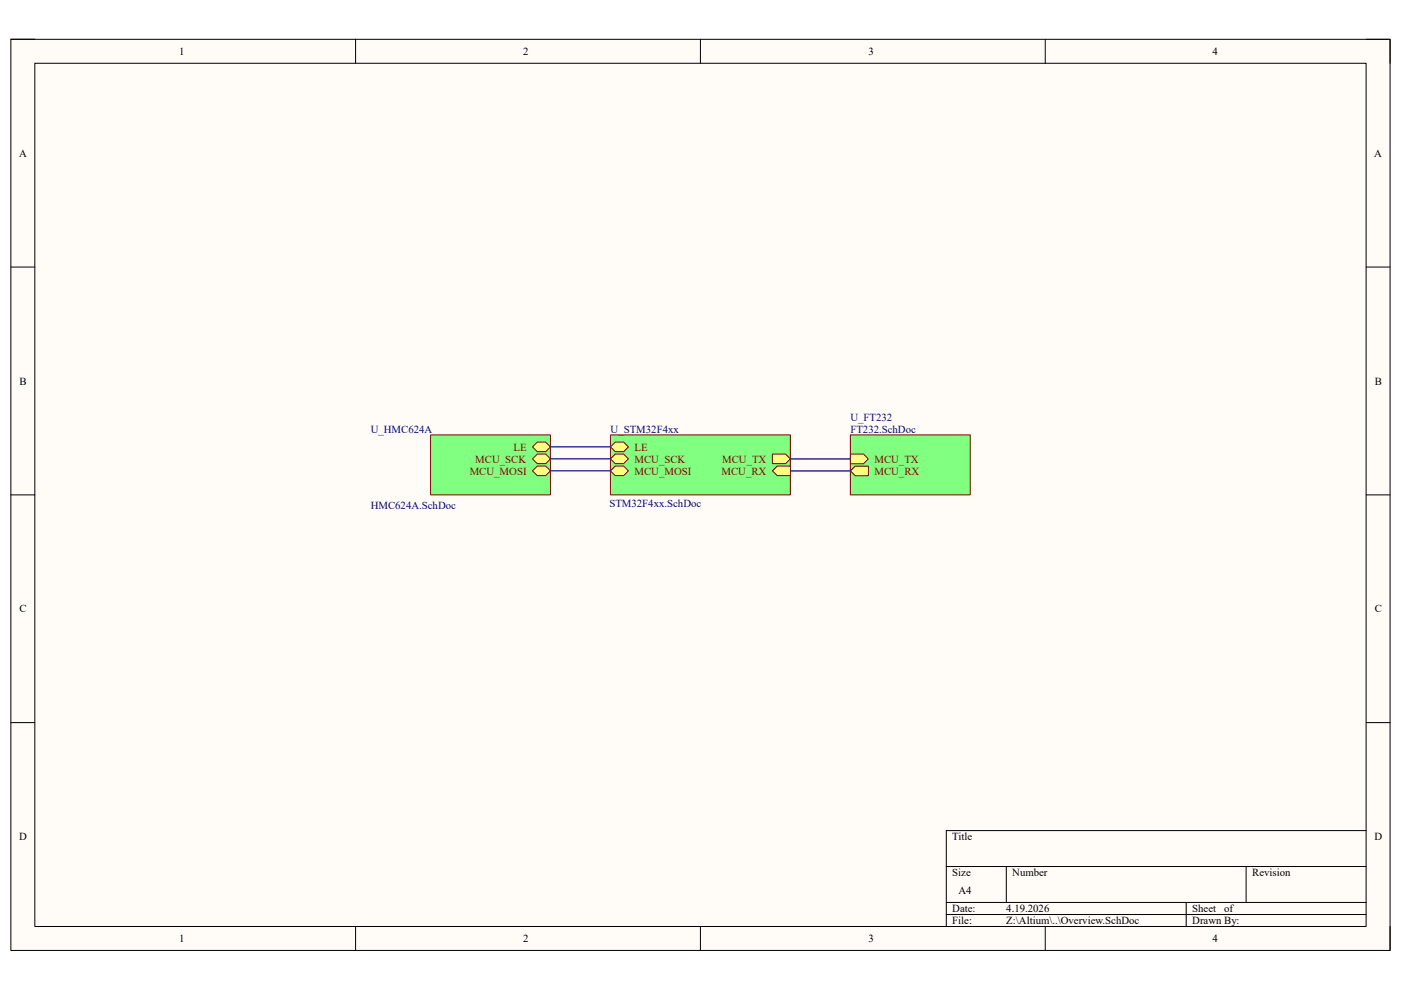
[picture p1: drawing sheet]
<svg xmlns="http://www.w3.org/2000/svg" width="297mm" height="210mm" viewBox="0 0 297 210" stroke-linecap="round" stroke-linejoin="round" font-family="sans-serif">
<path d="M2.3 8.3h292.4v193.3h-292.4z" fill="#fffcf8"/>
<path d="M2.3 8.3h292.4v193.3h-292.4z" fill="none" stroke="#000" stroke-width=".21"/>
<path d="M7.4 13.4h282.2v183.1h-282.2z" fill="#fffcf8"/>
<g fill="none" stroke="#000" stroke-width=".21">
<path d="M2.3 8.3h5.1M7.4 13.4h282.2v183.1h-282.2zM75.4 8.3v5.1M148.5 8.3v5.1M221.6 8.3v5.1M289.6 8.3h5.1v5.1M2.3 56.6h5.1M289.6 56.6h5.1M2.3 105h5.1M289.6 105h5.1M2.3 153.3h5.1M289.6 153.3h5.1"/>
<path d="M289.6 176.2h-89v20.3M75.4 196.5v5.1M148.5 196.5v5.1M200.6 183.8h89M200.6 191.4h89M200.6 194h89M213.4 183.8v7.6M221.6 196.5v5.1M251.5 191.4v5.1M264.2 183.8v7.6M294.7 196.5v5.1"/>
</g>
<path d="M91.3 92.2h25.4v12.8h-25.4z" fill="#80ff80"/>
<path d="M91.3 92.2h25.4v12.8h-25.4z" fill="none" stroke="#800000" stroke-width=".21"/>
<path d="M112.9 94.8l1-1h1.8l1 1-1 1h-1.8z" fill-rule="evenodd" fill="#ffff80"/>
<path d="M112.9 94.8l1-1h1.8l1 1-1 1h-1.8z" fill="none" stroke="#800000" stroke-width=".21"/>
<path d="M113.9 96.3h1.8l1 1-1 1h-1.8l-1-1z" fill-rule="evenodd" fill="#ffff80"/>
<path d="M113.9 96.3h1.8l1 1-1 1h-1.8l-1-1z" fill="none" stroke="#800000" stroke-width=".21"/>
<path d="M112.9 99.9l1-1.1h1.8l1 1.1-1 1h-1.8z" fill-rule="evenodd" fill="#ffff80"/>
<path d="M112.9 99.9l1-1.1h1.8l1 1.1-1 1h-1.8z" fill="none" stroke="#800000" stroke-width=".21"/>
<path d="M129.4 92.2h38.2v12.8h-38.2z" fill="#80ff80"/>
<path d="M129.4 92.2h38.2v12.8h-38.2z" fill="none" stroke="#800000" stroke-width=".21"/>
<path d="M163.8 96.3h2.8l1 1-1 1h-2.8z" fill-rule="evenodd" fill="#ffff80"/>
<path d="M163.8 96.3h2.8l1 1-1 1h-2.8z" fill="none" stroke="#800000" stroke-width=".21"/>
<path d="M164.8 98.8h2.8v2.1h-2.8l-1-1z" fill-rule="evenodd" fill="#ffff80"/>
<path d="M164.8 98.8h2.8v2.1h-2.8l-1-1z" fill="none" stroke="#800000" stroke-width=".21"/>
<path d="M130.4 98.8h1.8l1 1.1-1 1h-1.8l-1-1z" fill-rule="evenodd" fill="#ffff80"/>
<path d="M130.4 98.8h1.8l1 1.1-1 1h-1.8l-1-1z" fill="none" stroke="#800000" stroke-width=".21"/>
<path d="M129.4 97.3l1-1h1.8l1 1-1 1h-1.8z" fill-rule="evenodd" fill="#ffff80"/>
<path d="M129.4 97.3l1-1h1.8l1 1-1 1h-1.8z" fill="none" stroke="#800000" stroke-width=".21"/>
<path d="M130.4 93.8h1.8l1 1-1 1h-1.8l-1-1z" fill-rule="evenodd" fill="#ffff80"/>
<path d="M130.4 93.8h1.8l1 1-1 1h-1.8l-1-1z" fill="none" stroke="#800000" stroke-width=".21"/>
<path d="M180.3 92.2h25.4v12.8h-25.4z" fill="#80ff80"/>
<path d="M180.3 92.2h25.4v12.8h-25.4z" fill="none" stroke="#800000" stroke-width=".21"/>
<path d="M180.3 96.3h2.8l1 1-1 1.1h-2.8z" fill-rule="evenodd" fill="#ffff80"/>
<path d="M180.3 96.3h2.8l1 1-1 1.1h-2.8z" fill="none" stroke="#800000" stroke-width=".21"/>
<path d="M181.3 98.9h2.8v2h-2.8l-1-1z" fill-rule="evenodd" fill="#ffff80"/>
<path d="M181.3 98.9h2.8v2h-2.8l-1-1z" fill="none" stroke="#800000" stroke-width=".21"/>
<path d="M116.7 94.8h12.7M116.7 97.3h12.7M116.7 99.9h12.7M167.6 99.9h12.7M167.6 97.3h12.7" fill="none" stroke="#000080" stroke-width=".25"/>
<g font-size="2.3">
<text x="38" y="11.7">1</text>
<text x="110.9" y="11.7">2</text>
<text x="184.1" y="11.7">3</text>
<text x="257.1" y="11.7">4</text>
<text x="4" y="33.3">A</text>
<text x="291.4" y="33.3">A</text>
<text x="4.1" y="81.6">B</text>
<text x="291.5" y="81.6">B</text>
<text x="4.1" y="129.9">C</text>
<text x="291.5" y="129.9">C</text>
<text x="4.1" y="178.2">D</text>
<text x="201.9" y="178.2">Title</text>
<text x="291.4" y="178.2">D</text>
<text x="201.9" y="185.8">Size</text>
<text x="214.6" y="185.8">Number</text>
<text x="265.5" y="185.8">Revision</text>
<text x="203.2" y="189.7">A4</text>
<text x="201.9" y="193.5">Date:</text>
<text x="201.9" y="196">File:</text>
<text x="213.4" y="193.5">4.19.2026</text>
<text x="213.4" y="196">Z:\Altium\..\Overview.SchDoc</text>
<text x="252.8" y="193.5">Sheet</text>
<text x="252.8" y="196">Drawn By:</text>
<text x="259.6" y="193.5">of</text>
<text x="38" y="199.8">1</text>
<text x="110.9" y="199.8">2</text>
<text x="184.1" y="199.8">3</text>
<text x="257.1" y="199.8">4</text>
</g>
<g font-size="2.3" fill="#000080">
<text x="180.3" y="89.2">U_FT232</text>
<text x="78.6" y="91.8">U_HMC624A</text>
<text x="129.5" y="91.8">U_STM32F4xx</text>
<text x="180.3" y="91.8">FT232.SchDoc</text>
<text x="129.2" y="107.5">STM32F4xx.SchDoc</text>
<text x="78.6" y="108">HMC624A.SchDoc</text>
</g>
<g font-size="2.3" fill="#800000">
<text x="108.9" y="95.6">LE</text>
<text x="134.5" y="95.6">LE</text>
<text x="99.6" y="100.7">MCU_MOSI</text>
<text x="100.8" y="98.1">MCU_SCK</text>
<text x="134.5" y="100.7">MCU_MOSI</text>
<text x="134.5" y="98.1">MCU_SCK</text>
<text x="153" y="100.7">MCU_RX</text>
<text x="153.1" y="98.1">MCU_TX</text>
<text x="185.4" y="98.1">MCU_TX</text>
<text x="185.4" y="100.7">MCU_RX</text>
</g>
</svg>
